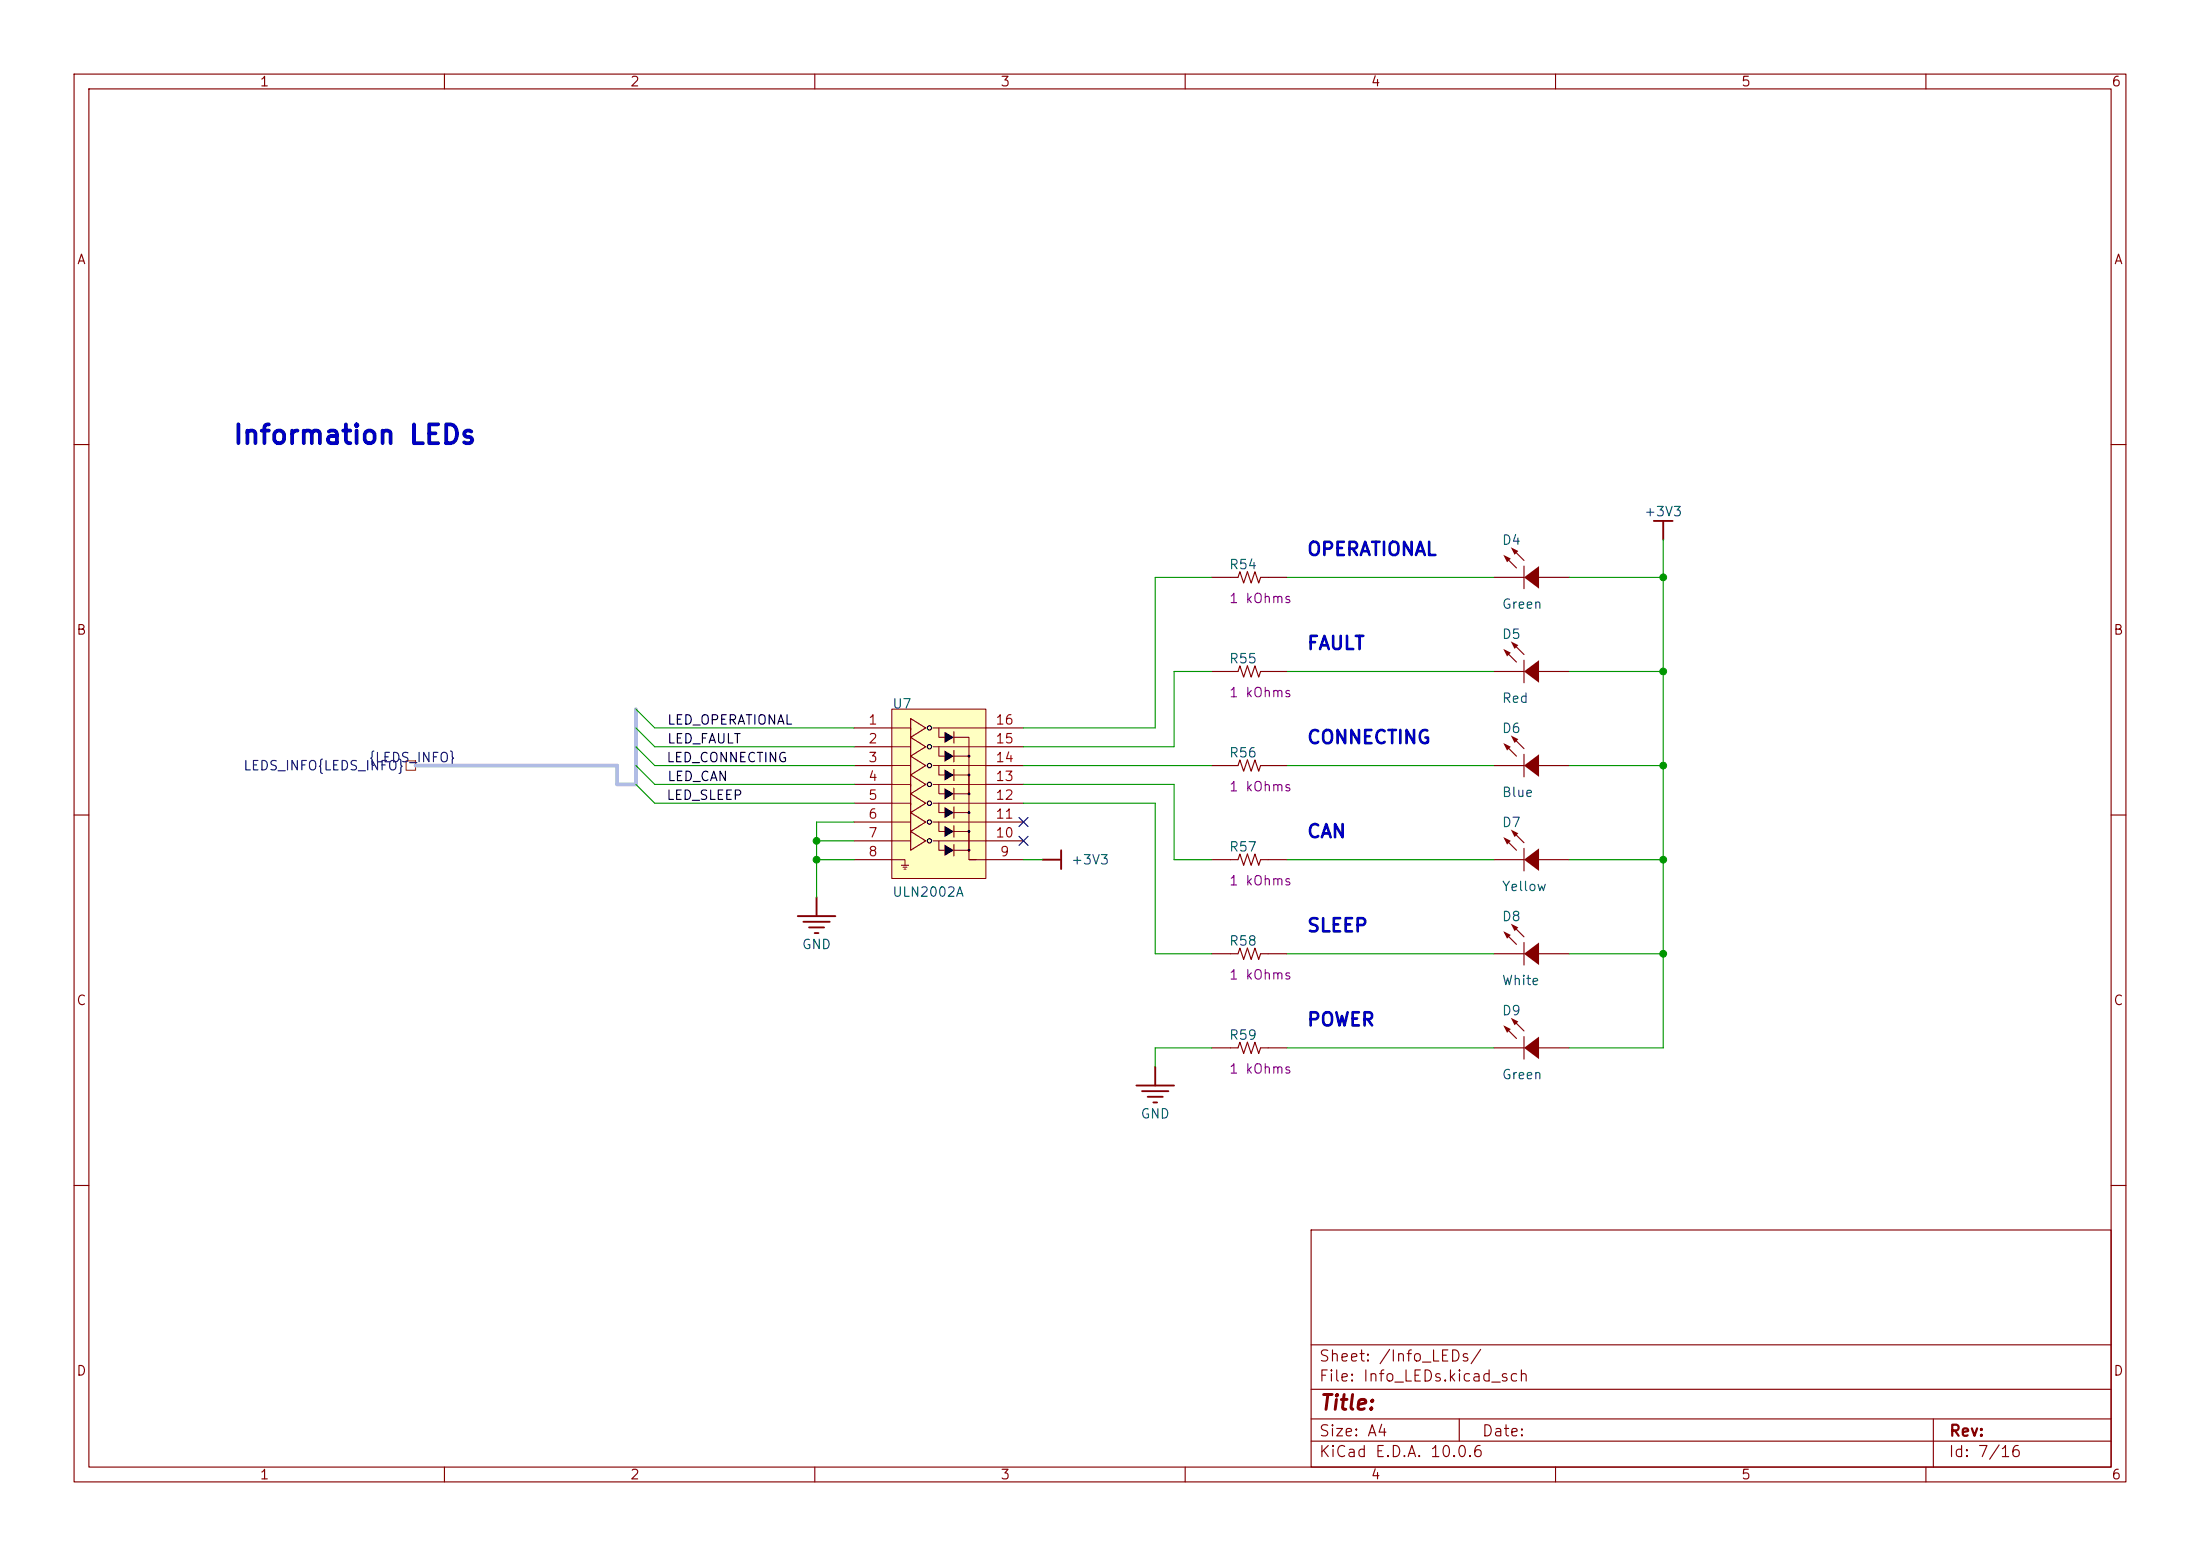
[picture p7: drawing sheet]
<svg xmlns="http://www.w3.org/2000/svg" width="297mm" height="210mm" viewBox="0 0 297 210" stroke-linecap="round" stroke-linejoin="round" font-family="sans-serif">
<g fill="none" stroke="#840000" stroke-width=".15">
<path d="M10 10h277v190h-277zM12 12h273v186h-273zM60 10v2M110 10v2M160 10v2M210 10v2M260 10v2M10 60h2M285 60h2M10 110h2M163.6 103.3h3.5l.3-.7 .5 1.5 .5-1.5 .5 1.5 .5-1.5 .5 1.5 .3-.8h3.5M285 110h2"/>
<path d="M10 160h2M177 166h108v32h-108zM285 160h2M60 198v2M110 198v2M160 198v2M177 194.5h108M177 191.5h108M177 187.5h108M177 181.5h108M197 191.5v3M210 198v2"/>
<path d="M260 198v2M261 191.5v6.5"/>
</g>
<path d="M120.4 95.7h12.7v22.9h-12.7z" fill="#ffffc2"/>
<g fill="none" stroke="#840000" stroke-width=".14">
<path d="M120.4 98.2h2.5M126 98.2h7.1M126.7 98.2v1.3h.8M128.8 99.5h2v16.5h1M120.4 116h1.8v.8M120.4 100.8h2.5M120.4 103.3h2.5M120.4 105.9h2.5M120.4 108.4h2.5M120.4 110.9h2.5M120.4 113.5h2.5M121.7 116.8h1"/>
<path d="M121.9 117h.5M122 117.3h.3M126 100.8h7.1M126 103.3h7.1M126 105.9h7.1M126 108.4h7.1M126 110.9h7.1M126 113.5h7.1M126.7 100.8v1.3h.8M126.7 103.3v1.3h.8M126.7 105.9v1.2h.8M126.7 108.4v1.3h.8"/>
<path d="M126.7 110.9v1.3h.8M126.7 113.5v1.3h.8M128.8 104.6h2v2.5h-2M128.8 112.2h2v2.6h-2M128.8 102.1h2M128.8 109.7h2M130.8 116h2.3"/>
</g>
<g fill="none" stroke="#840000" stroke-width=".15">
<path d="M115.3 98.2h5.1M122.9 98.2v1.3l2.1-1.3-2.1-1.2v1.5M122.9 99.5l2.1 1.3-2.1 1.3zM128.8 98.8v1.5M133.1 98.2h5.1M115.3 100.8h5.1M115.3 103.3h5.1M115.3 105.9h5.1M115.3 108.4h5.1M115.3 110.9h5.1M115.3 113.5h5.1M115.3 116h5.1"/>
<path d="M122.9 102.1l2.1 1.2-2.1 1.3zM122.9 105.9v1.2l2.1-1.2-2.1-1.3v1.5M122.9 108.4v1.3l2.1-1.3-2.1-1.3v1.6M122.9 109.7l2.1 1.2-2.1 1.3zM122.9 112.2l2.1 1.3-2.1 1.3zM128.8 101.3v1.5M128.8 103.8v1.6M128.8 106.4v1.5M128.8 108.9v1.5M128.8 111.5v1.5M128.8 114v1.5M133.1 100.8h5.1"/>
<path d="M133.1 103.3h5.1M133.1 105.9h5.1M133.1 108.4h5.1M133.1 110.9h5.1M133.1 113.5h5.1M133.1 116h5.1M204.5 137.9l1.2 1.2M205.7 139.9v3.1"/>
</g>
<g fill="none" stroke="#000" stroke-width=".15">
<circle cx="125.5" cy="98.2" r=".29"/>
<circle cx="125.5" cy="103.3" r=".29"/>
<circle cx="125.5" cy="113.5" r=".29"/>
<circle cx="125.5" cy="105.9" r=".29"/>
<circle cx="125.5" cy="108.4" r=".29"/>
<circle cx="125.5" cy="100.8" r=".29"/>
<circle cx="125.5" cy="110.9" r=".29"/>
</g>
<path d="M127.5 98.8l1.3 .7-1.3 .8zM127.5 101.3l1.3 .8-1.3 .7zM127.5 103.8l1.3 .8-1.3 .8zM127.5 106.4l1.3 .7-1.3 .8zM127.5 108.9l1.3 .8-1.3 .7zM127.5 111.5l1.3 .7-1.3 .8zM127.5 114l1.3 .8-1.3 .7z" fill="#000"/>
<g fill="#000" stroke="#000" stroke-width=".14">
<circle cx="130.8" cy="104.6" r=".13"/>
<circle cx="130.8" cy="107.1" r=".13"/>
<circle cx="130.8" cy="112.2" r=".13"/>
<circle cx="130.8" cy="114.8" r=".13"/>
<circle cx="130.8" cy="109.7" r=".13"/>
<circle cx="130.8" cy="102.1" r=".13"/>
</g>
<path d="M120.4 95.7h12.7v22.9h-12.7z" fill="none" stroke="#800000" stroke-width=".14"/>
<path d="M205.7 141.4l2.1-1.5v3.1z" fill="#840000"/>
<path d="M203.2 138.6l1.5 1.6" fill="none" stroke="#840000" stroke-width=".15"/>
<g fill="#840000">
<path d="M204 137.4l1 .5-.5 .5z"/>
<path d="M202.9 138.4l1.1 .5-.5 .5z"/>
</g>
<path d="M163.6 90.6h3.5l.3-.7 .5 1.5 .5-1.5 .5 1.5 .5-1.5 .5 1.5 .3-.8h3.5M204.5 125.2l1.2 1.2M205.7 127.2v3.1M201.7 141.4h4M207.8 141.4h4" fill="none" stroke="#840000" stroke-width=".15"/>
<path d="M223.3 70.3h2.5M224.5 70.3v2.5" fill="none" stroke="#840000" stroke-width=".25"/>
<path d="M205.7 128.7l2.1-1.5v3.1z" fill="#840000"/>
<path d="M203.2 125.9l1.5 1.6" fill="none" stroke="#840000" stroke-width=".15"/>
<g fill="#840000">
<path d="M204 124.7l1 .5-.5 .5z"/>
<path d="M202.9 125.7l1.1 .5-.5 .5z"/>
</g>
<path d="M204.5 99.8l1.2 1.2M205.7 101.8v3.1M201.7 128.7h4M207.8 128.7h4M163.6 141.4h3.5l.3-.7 .5 1.5 .5-1.5 .5 1.5 .5-1.5 .5 1.5 .3-.8h3.5" fill="none" stroke="#840000" stroke-width=".15"/>
<path d="M140.7 116h2.6M143.3 114.8v2.5M107.7 123.6h5.1M108.5 124.4h3.5M109.2 125.2h2.1M110 125.9h.5M110.2 121.1v2.5M153.4 146.5h5.1M154.2 147.3h3.5M154.9 148h2.1M155.7 148.8h.5M156 144v2.5" fill="none" stroke="#840000" stroke-width=".25"/>
<path d="M205.7 103.3l2.1-1.5v3.1z" fill="#840000"/>
<path d="M203.2 100.5l1.5 1.6" fill="none" stroke="#840000" stroke-width=".15"/>
<g fill="#840000">
<path d="M204 99.3l1 .5-.5 .5z"/>
<path d="M202.9 100.3l1.1 .5-.5 .5z"/>
</g>
<path d="M201.7 103.3h4M204.5 112.5l1.2 1.2M205.7 114.5v3.1M207.8 103.3h4" fill="none" stroke="#840000" stroke-width=".15"/>
<path d="M205.7 116l2.1-1.5v3.1z" fill="#840000"/>
<path d="M203.2 113.2l1.5 1.6" fill="none" stroke="#840000" stroke-width=".15"/>
<g fill="#840000">
<path d="M204 112l1 .5-.5 .5z"/>
<path d="M202.9 113l1.1 .5-.5 .5z"/>
</g>
<path d="M163.6 77.9h3.5l.3-.7 .5 1.5 .5-1.5 .5 1.5 .5-1.5 .5 1.5 .3-.8h3.5M204.5 87.1l1.2 1.2M205.7 89.1v3.1M163.6 116h3.5l.3-.7 .5 1.5 .5-1.5 .5 1.5 .5-1.5 .5 1.5 .3-.8h3.5M201.7 116h4M207.8 116h4M163.6 128.7h3.5l.3-.7 .5 1.5 .5-1.5 .5 1.5 .5-1.5 .5 1.5 .3-.8h3.5" fill="none" stroke="#840000" stroke-width=".15"/>
<path d="M205.7 90.6l2.1-1.5v3.1z" fill="#840000"/>
<path d="M203.2 87.8l1.5 1.6" fill="none" stroke="#840000" stroke-width=".15"/>
<g fill="#840000">
<path d="M204 86.6l1 .5-.5 .5z"/>
<path d="M202.9 87.6l1.1 .5-.5 .5z"/>
</g>
<path d="M204.5 74.4l1.2 1.2M205.7 76.4v3.1M201.7 90.6h4M207.8 90.6h4" fill="none" stroke="#840000" stroke-width=".15"/>
<path d="M205.7 77.9l2.1-1.5v3.1z" fill="#840000"/>
<path d="M203.2 75.1l1.5 1.6" fill="none" stroke="#840000" stroke-width=".15"/>
<g fill="#840000">
<path d="M204 73.9l1 .5-.5 .5z"/>
<path d="M202.9 74.9l1.1 .5-.5 .5z"/>
</g>
<path d="M201.7 77.9h4M207.8 77.9h4" fill="none" stroke="#840000" stroke-width=".15"/>
<path d="M54.8 102.7h1.3v1.3h-1.3z" fill="none" stroke="#725600" stroke-width=".15"/>
<path d="M85.9 95.7v10.2h-2.6v-2.6h-27.2" fill="none" stroke="#adbce7" stroke-width=".51"/>
<g fill="none" stroke="#009600" stroke-width=".15">
<path d="M163.6 77.9h-7.6v20.3h-17.8M173.7 77.9h28M211.8 77.9h12.7M224.5 72.8v68.6h-12.7M85.9 98.2l2.5 2.6h26.9M85.9 95.7l2.5 2.5h26.9M163.6 90.6h-5.1v10.2h-20.3M173.7 90.6h28M211.8 90.6h12.7M85.9 100.8l2.5 2.5h26.9M85.9 103.3l2.5 2.6h26.9M85.9 105.9l2.5 2.5h26.9"/>
<path d="M110.2 113.5h5.1M110.2 116h5.1M115.3 110.9h-5.1v10.2M138.2 103.3h25.4M138.2 105.9h20.3v10.1h5.1M138.2 108.4h17.8v20.3h7.6M138.2 116h2.5M173.7 103.3h28M173.7 116h28M211.8 103.3h12.7M211.8 116h12.7M173.7 128.7h28"/>
<path d="M211.8 128.7h12.7M163.6 141.4h-7.6v2.6M173.7 141.4h28"/>
</g>
<path d="M137.6 112.9l1.2 1.2M137.6 110.3l1.2 1.3M138.8 112.9l-1.2 1.2M138.8 110.3l-1.2 1.3" fill="none" stroke="#000084" stroke-width=".15"/>
<g fill="#009600" stroke="#009600" stroke-width=".14">
<circle cx="110.2" cy="116" r=".46"/>
<circle cx="110.2" cy="113.5" r=".46"/>
<circle cx="224.5" cy="103.3" r=".46"/>
<circle cx="224.5" cy="90.6" r=".46"/>
<circle cx="224.5" cy="116" r=".46"/>
<circle cx="224.5" cy="128.7" r=".46"/>
<circle cx="224.5" cy="77.9" r=".46"/>
</g>
<text font-size="2.5" fill="#0000c2" x="31.3" y="60.6">Information LEDs</text>
<text font-size="2" fill="#840000" x="178" y="190.8">Title:</text>
<g font-size="1.8" fill="#0000c2">
<text x="176.3" y="75.4">OPERATIONAL</text>
<text x="176.3" y="88.1">FAULT</text>
<text x="176.3" y="100.8">CONNECTING</text>
<text x="176.3" y="113.5">CAN</text>
<text x="176.3" y="126.2">SLEEP</text>
<text x="176.3" y="138.9">POWER</text>
</g>
<g font-size="1.5" fill="#840000">
<text x="178" y="184.1">Sheet: /Info_LEDs/</text>
<text x="178" y="186.8">File: Info_LEDs.kicad_sch</text>
<text x="178" y="197">KiCad E.D.A. 10.0.6</text>
<text x="178" y="194.2">Size: A4</text>
<text x="200" y="194.2">Date:</text>
<text x="263" y="197">Id: 7/16</text>
<text x="263" y="194.2">Rev:</text>
</g>
<g font-size="1.3" fill="#840000">
<text x="35" y="12">1</text>
<text x="85" y="12">2</text>
<text x="135" y="12">3</text>
<text x="185" y="12">4</text>
<text x="235" y="12">5</text>
<text x="285" y="12">6</text>
<text x="10.3" y="36">A</text>
<text x="285.3" y="36">A</text>
<text x="10.2" y="86">B</text>
<text x="285.2" y="86">B</text>
<text x="10.2" y="136">C</text>
<text x="285.2" y="136">C</text>
<text x="10.2" y="186">D</text>
<text x="285.2" y="186">D</text>
<text x="35" y="200">1</text>
<text x="85" y="200">2</text>
<text x="135" y="200">3</text>
<text x="185" y="200">4</text>
<text x="235" y="200">5</text>
<text x="285" y="200">6</text>
</g>
<g font-size="1.3" fill="#006464">
<text x="221.9" y="70">+3V3</text>
<text x="165.8" y="77.2">R54</text>
<text x="202.7" y="73.8">D4</text>
<text x="202.7" y="82.5">Green</text>
<text x="165.8" y="89.9">R55</text>
<text x="202.7" y="86.5">D5</text>
<text x="120.4" y="95.9">U7</text>
<text x="202.7" y="95.2">Red</text>
<text x="202.7" y="99.2">D6</text>
<text x="165.8" y="102.6">R56</text>
<text x="202.7" y="107.9">Blue</text>
<text x="202.7" y="111.9">D7</text>
<text x="144.5" y="117">+3V3</text>
<text x="165.8" y="115.3">R57</text>
<text x="120.4" y="121.3">ULN2002A</text>
<text x="202.7" y="124.6">D8</text>
<text x="202.7" y="120.6">Yellow</text>
<text x="108.2" y="128.4">GND</text>
<text x="165.8" y="128">R58</text>
<text x="202.7" y="137.3">D9</text>
<text x="202.7" y="133.3">White</text>
<text x="165.8" y="140.7">R59</text>
<text x="202.7" y="146">Green</text>
<text x="153.9" y="151.3">GND</text>
</g>
<g font-size="1.3" fill="#840084">
<text x="165.8" y="81.7">1 kOhms</text>
<text x="165.8" y="94.4">1 kOhms</text>
<text x="165.8" y="107.1">1 kOhms</text>
<text x="165.8" y="119.8">1 kOhms</text>
<text x="165.8" y="132.5">1 kOhms</text>
<text x="165.8" y="145.2">1 kOhms</text>
</g>
<g font-size="1.3" fill="#0f0f0f">
<text x="90" y="98.1">LED_OPERATIONAL</text>
<text x="90" y="100.7">LED_FAULT</text>
<text x="89.9" y="103.2">LED_CONNECTING</text>
<text x="90" y="105.7">LED_CAN</text>
<text x="89.9" y="108.3">LED_SLEEP</text>
</g>
<g font-size="1.3" fill="#a90000">
<text x="117.1" y="98.1">1</text>
<text x="117.1" y="100.7">2</text>
<text x="134.3" y="100.7">15</text>
<text x="134.3" y="98.1">16</text>
<text x="117.1" y="103.2">3</text>
<text x="117.1" y="105.7">4</text>
<text x="134.3" y="105.7">13</text>
<text x="134.3" y="103.2">14</text>
<text x="117.1" y="108.3">5</text>
<text x="117.1" y="110.8">6</text>
<text x="117.1" y="113.4">7</text>
<text x="134.3" y="113.4">10</text>
<text x="134.3" y="110.8">11</text>
<text x="134.3" y="108.3">12</text>
<text x="117.1" y="115.9">8</text>
<text x="134.9" y="115.9">9</text>
</g>
<g font-size="1.3" fill="#000084">
<text x="32.8" y="104.3">LEDS_INFO{LEDS_INFO}</text>
<text x="49.7" y="103.2">{LEDS_INFO}</text>
</g>
</svg>
